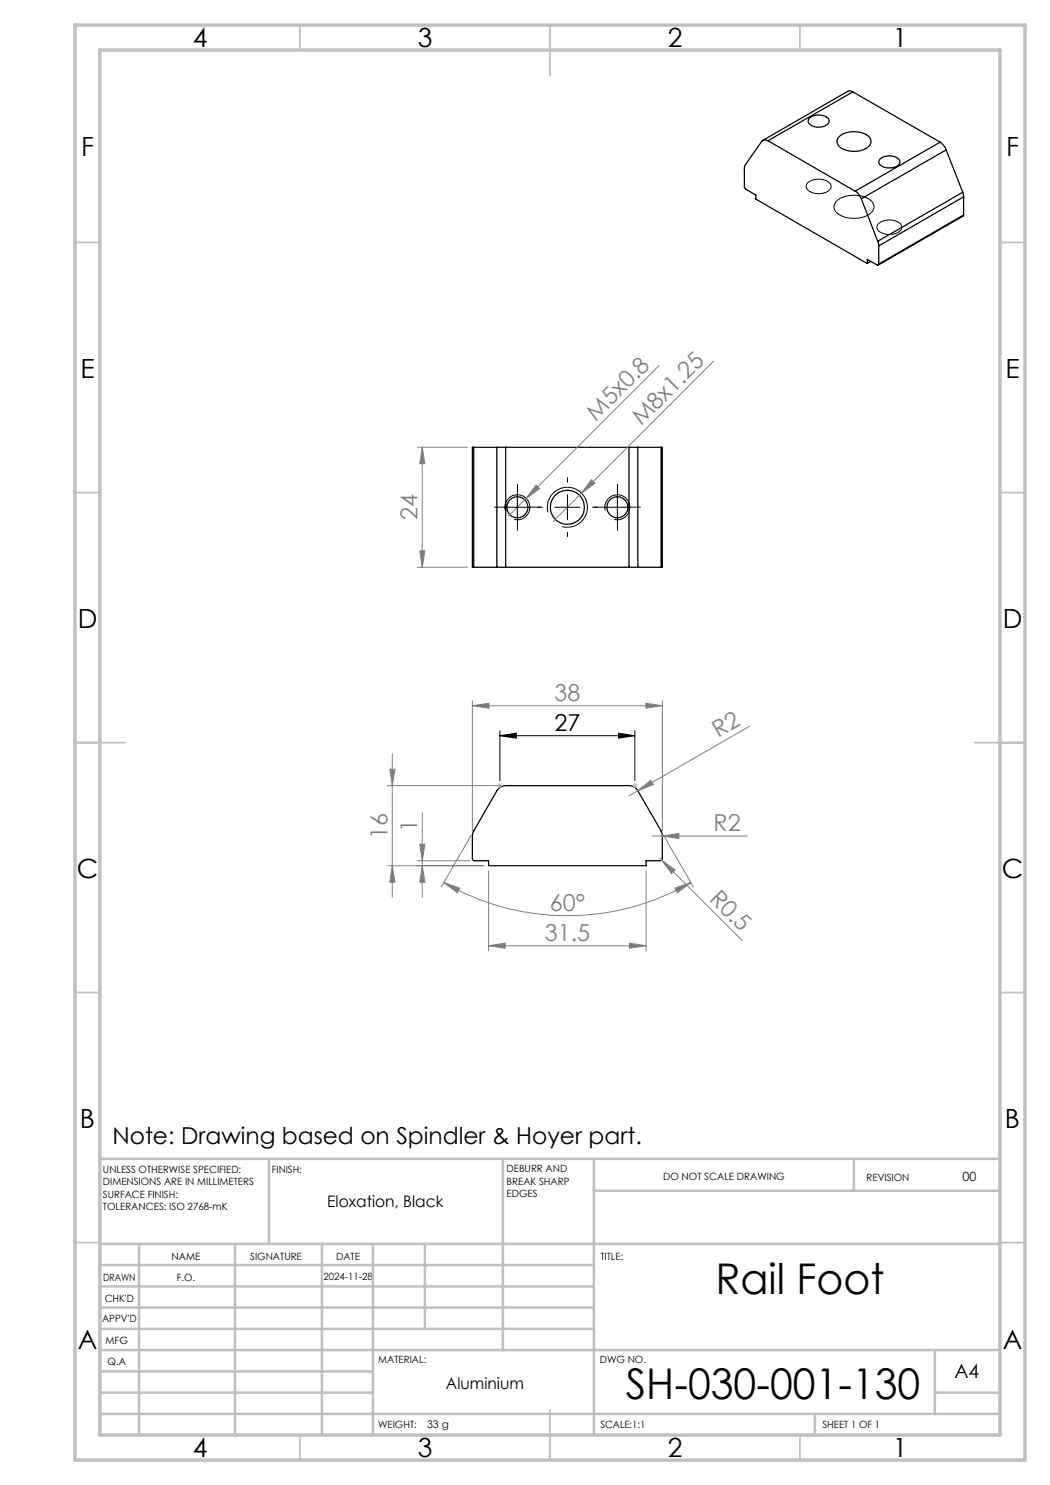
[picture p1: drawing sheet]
<svg xmlns="http://www.w3.org/2000/svg" width="210mm" height="297mm" viewBox="0 0 210 297" stroke-linecap="round" stroke-linejoin="round" font-family="sans-serif">
<g fill="none" stroke="#000" stroke-width=".25">
<path d="M170.6 18.4l-.6-.2-.5 .1-16.9 9.8M170.6 18.4l-17 9.7M170.6 18.4l17.4 10M153.6 28.1a.92 .92 0 0 0-1.2 .2l-3.4 4.8-.1 4.3 .2 .4 2.1 1.2v.8l22.3 12.9M153.6 28.1l17.4 10.1M162 23.5a2.91 2.91 0 0 1 3.7 .4 1.09 1.09 0 0 1-1 1.4 2.58 2.58 0 0 1-3.1-.9l.1-.4zM168 27.2a4.9 4.9 0 0 1 6 .3 1.63 1.63 0 0 1-1.3 2.4 4.8 4.8 0 0 1-5.1-.8 1.4 1.4 0 0 1 .4-1.9zM171 38.2a2.84 2.84 0 0 1 1.3 1.6M172.3 39.8l3.2 8.5M176 31.8a2.92 2.92 0 0 1 3.9 .2 1.11 1.11 0 0 1-1.1 1.5h-.2a2.37 2.37 0 0 1-2.8-.9zM188 28.4a2.91 2.91 0 0 1 1.2 1.6M188 28.4l-17 9.8"/>
<path d="M189.2 30l-16.9 9.8M189.2 30l3.3 8.4M192.5 38.4l.2 1M192.5 38.4l-17 9.9M192.7 39.4l-16.9 9.8M192.7 39.4v3.6M173.5 52.7v-.8l2 1.2 .3-.3M174.2 52.3l-.7 .4M175.5 48.3l.3 .9M175.8 49.2v3.6M192.7 43l-.1 .2-17 9.8M192.7 43l-16.9 9.8"/>
<path d="M94.8 89.5h-.3v23.9h.3M94.8 89.5h4.6M94.8 89.5v23.9M99.4 89.5h1.7M99.4 89.5v23.9M101.1 89.5v23.9M101.1 89.5h24.7M125.8 89.5h1.8M125.8 89.5v23.9M127.6 89.5h4.6M127.6 89.5v23.9M132.2 89.5h.3v23.9h-.3"/>
<path d="M132.2 89.5v23.9M94.8 113.4h4.6M99.4 113.4h1.7M101.1 113.4h24.7M125.8 113.4h1.8M127.6 113.4h4.6M99.7 157.7l.9-.5 .5-.1h24.7a2.07 2.07 0 0 1 1.8 1l4.7 8.3 .2 .5v4.7a.49 .49 0 0 1-.5 .6h-2.8v.9h-31.5v-.9h-2.7a.49 .49 0 0 1-.5-.6v-4.7l.1-.5z"/>
<circle cx="103.5" cy="101.5" r="2.09"/>
<circle cx="113.5" cy="101.5" r="3.4"/>
<circle cx="123.5" cy="101.5" r="2.09"/>
</g>
<g fill="none" stroke="#000" stroke-width=".2">
<path d="M161.5 36.6a3.4 3.4 0 0 1 4.7 .3 1.46 1.46 0 0 1-1.6 1.7 2.79 2.79 0 0 1-3.4-1.2zM167.3 40.2a5.7 5.7 0 0 1 7.1 .2 1.77 1.77 0 0 1-1 2.7 5.6 5.6 0 0 1-6.4-.9 1.48 1.48 0 0 1 .3-2zM175.5 44.9a3.4 3.4 0 0 1 4.7 .1 1.21 1.21 0 0 1-1 1.7 3.3 3.3 0 0 1-3.8-.9v-.4zM103.5 99v5M113.5 99v5M123.5 99v5M101 101.5h5M101.1 102.1a2.49 2.49 0 0 1 2.2-3.1 2.49 2.49 0 0 1 2.7 2.7 2.49 2.49 0 0 1-3.2 2.2M109.6 102.5a4 4 0 0 1 3.6-5 4 4 0 0 1 4.3 4.3 4 4 0 0 1-5.1 3.5M111 101.5h5M121 101.5h5M121.1 102.1a2.49 2.49 0 0 1 2.2-3.1 2.49 2.49 0 0 1 2.7 2.7 2.49 2.49 0 0 1-3.2 2.2"/>
<path d="M100 147.1l3.3-.5v1zM100 146.2v9.9M100 147.1h27M123.7 146.6l3.3 .5-3.3 .5zM127 146.2v9.9"/>
</g>
<path d="M99.5 157.1h1M99.6 156.8l.7 .7M100 156.6v1.1M100.3 156.8l-.7 .7M126.5 157.1h1M126.6 156.8l.7 .7M127 156.6v1.1M127.3 156.8l-.7 .7" fill="none" stroke="#c0c0c0" stroke-width=".2"/>
<g fill="none" stroke="#808080" stroke-width=".2">
<path d="M131.8 73.1l-30.1 30.1M142.7 72.2l-26.4 26.4M83.5 89.5h10M84.5 89.5l.5 3.2h-1zM84.5 89.5v23.9M107.2 97l.7 .7-2.7 2zM116.3 98.6l-5.7 5.7M118.3 96l.7 .7-2.7 1.9zM83.5 113.4h10M84 110.2h1l-.5 3.2zM77.5 157.1h22.6M78 153.8h1l-.5 3.3z"/>
<path d="M78.5 150.8v28.7M94.5 141.1l3.3-.5v1zM94.5 140.2v26M94.5 141.1h38M127.6 158.1l2.5-2 .6 .8zM127.6 158.1l-1.8 1M129.2 140.6l3.3 .5-3.3 .5zM132.5 140.2v26M149.9 145.2l-22.3 12.9M77.5 173.1h19.2M78.5 173.1l.5 3.4h-1zM83.5 172.2h10.5"/>
<path d="M84 168.8h1l-.5 3.4zM84.5 173.1l.5 3.4h-1zM84.5 162.6v16.9M88.8 176.5l3.1 1.1-.5 .9zM88.8 176.5a49.5 49.5 0 0 0 49.3 0M94.2 167.1l-5.9 10.3M97.7 174.1v16M129.2 174.1v16M130.5 167.2h18.9M132 171.6l.3 .4M132.3 172l2.7 2-.7 .7zM132.3 172l16.1 16.1"/>
<path d="M132.5 167.2l3.3-.5v1zM132.7 167.1l6 10.3M135 177.6l3.1-1.1-2.6 2zM97.7 189.2l3.3-.6v1zM97.7 189.2h31.5M125.9 188.6l3.3 .6-3.3 .4z"/>
</g>
<g fill="none" stroke="#c0c0c0" stroke-width=".35">
<path d="M60 5v5M110 5v10M160 5v5M15 48.5h5M200 48.5h5M15 98.5h5M200 98.5h5M15 148.5h10M195 148.5h10M15 198.5h5M200 198.5h5M15 248.5h5"/>
<path d="M200 248.5h5M60 287v5M110 282v10M160 287v5"/>
</g>
<g fill="none" stroke="#c0c0c0" stroke-width=".5">
<path d="M53.8 231.8v17M100.6 231.8v38.2M118.8 231.8v55.2M118.8 238.2h81.2M170.8 231.8v6.4M200 231.8h-180v55.2M20 248.8h180M20 257.3h98.8M20 253h98.8M27.8 248.8v38.2M47 248.8v38.2M64.4 248.8v38.2"/>
<path d="M74.6 248.8v38.2M85 248.8v17M20 265.8h98.8M20 261.5h98.8M20 278.5h54.6M20 274.3h54.6M20 270h180M187 278.5h13M187 270v12.8M20 282.8h180M163 282.8v4.2"/>
</g>
<path d="M15 5h190v287h-190zM20 10h180v277h-180z" fill="none" stroke="#c0c0c0" stroke-width=".7"/>
<path d="M103.5 98.9v-2.1M113.5 96.4v-.9M123.5 98.9v-2.1M101 101.4h-2.1M103.5 103.9v2.1M106 101.4h2.1M108.5 101.4h-.9M113.5 106.4v.9M118.5 101.4h.9M121 101.4h-2.1M123.5 103.9v2.1M126 101.4h2.1" fill="none" stroke="#000" stroke-width=".2" stroke-dasharray="15.2 1.3 1.3 1.3"/>
<path d="M100 147.1l3.3-.5v1zM123.7 146.6l3.3 .5-3.3 .5z" fill="#000"/>
<g fill="#808080">
<path d="M127.6 158.1l2.5-2 .6 .8z"/>
<path d="M107.2 97l.7 .7-2.7 2z"/>
<path d="M118.3 96l.7 .7-2.7 1.9z"/>
<path d="M132.3 172l2.7 2-.7 .7z"/>
<path d="M132.5 167.2l3.3-.5v1z"/>
<path d="M94.5 141.1l3.3-.5v1zM129.2 140.6l3.3 .5-3.3 .5zM97.7 189.2l3.3-.6v1zM125.9 188.6l3.3 .6-3.3 .4z"/>
<path d="M78.5 173.1l.5 3.4h-1zM78 153.8h1l-.5 3.3zM84.5 173.1l.5 3.4h-1zM84 168.8h1l-.5 3.4zM84 110.2h1l-.5 3.2zM84.5 89.5l.5 3.2h-1z"/>
<path d="M88.8 176.5l3.1 1.1-.5 .9zM135 177.6l3.1-1.1-2.6 2z"/>
</g>
<g font-size="8.5">
<text x="143.1" y="258.8">Rail Foot</text>
<text x="125.2" y="279.7">SH-030-001-130</text>
</g>
<g font-size="5.3">
<text x="38.5" y="9.5">4</text>
<text x="83.5" y="9.5">3</text>
<text x="133.6" y="9.5">2</text>
<text x="178.6" y="9.5">1</text>
<text x="16.2" y="31.3">F</text>
<text x="201.2" y="31.3">F</text>
<text x="16.1" y="75.5">E</text>
<text x="201.1" y="75.5">E</text>
<text x="15.5" y="125.5">D</text>
<text x="200.5" y="125.5">D</text>
<text x="15.4" y="175.5">C</text>
<text x="200.4" y="175.5">C</text>
<text x="16" y="225.5">B</text>
<text x="201" y="225.5">B</text>
<text x="15.5" y="269.8">A</text>
<text x="200.5" y="269.8">A</text>
<text x="38.5" y="291.5">4</text>
<text x="83.5" y="291.5">3</text>
<text x="133.6" y="291.5">2</text>
<text x="178.6" y="291.5">1</text>
</g>
<g font-size="4.7" fill="#808080">
<text x="119.2" y="84.3" transform="rotate(-45 119.2 84.3)">M5x0.8</text>
<text x="128.3" y="85.2" transform="rotate(-45 128.3 85.2)">M8x1.25</text>
<text x="83.5" y="104" transform="rotate(-90 83.5 104)">24</text>
<text x="110.9" y="140.1">38</text>
<text x="143.6" y="147.7" transform="rotate(-30 143.6 147.7)">R2</text>
<text x="77.5" y="167.7" transform="rotate(-90 77.5 167.7)">16</text>
<text x="83.5" y="166.4" transform="rotate(-90 83.5 166.4)">1</text>
<text x="142.7" y="166.2">R2</text>
<text x="141.7" y="179.9" transform="rotate(45 141.7 179.9)">R0.5</text>
<text x="110" y="182.1">60°</text>
<text x="109" y="188.1">31.5</text>
</g>
<g font-size="4.7">
<text x="110.9" y="146.1">27</text>
<text x="22.5" y="228.8">Note: Drawing based on Spindler &amp; Hoyer part.</text>
</g>
<text font-size="3.9" x="190.9" y="275.5">A4</text>
<g font-size="3.2">
<text x="65.5" y="241.4">Eloxation, Black</text>
<text x="89.2" y="277.9">Aluminium</text>
</g>
<text font-size="2.5" x="192.5" y="236.1">00</text>
<text font-size="2.1" x="85.4" y="285.6">33 g</text>
<g font-size="2">
<text x="20.6" y="234.6">UNLESS OTHERWISE SPECIFIED:</text>
<text x="20.6" y="237.1">DIMENSIONS ARE IN MILLIMETERS</text>
<text x="20.6" y="239.6">SURFACE FINISH:</text>
<text x="54.4" y="234.6">FINISH:</text>
<text x="101.3" y="234.5">DEBURR AND</text>
<text x="101.3" y="237">BREAK SHARP</text>
<text x="101.3" y="239.5">EDGES</text>
<text x="132.6" y="236">DO NOT SCALE DRAWING</text>
<text x="173.3" y="236.2">REVISION</text>
<text x="20.6" y="242.1">TOLERANCES: ISO 2768-mK</text>
<text x="34.3" y="252">NAME</text>
<text x="50" y="251.9">SIGNATURE</text>
<text x="67.2" y="251.9">DATE</text>
<text x="120.1" y="251.9">TITLE:</text>
<text x="20.6" y="256.1">DRAWN</text>
<text x="35.3" y="256.1">F.O.</text>
<text x="64.7" y="255.9">2024-11-28</text>
<text x="20.9" y="260.3">CHK'D</text>
<text x="20.4" y="264.4">APPV'D</text>
<text x="21.1" y="268.8">MFG</text>
<text x="21.5" y="273">Q.A</text>
<text x="75.6" y="272.5">MATERIAL:</text>
<text x="120" y="272.5">DWG NO.</text>
<text x="75.6" y="285.5">WEIGHT:</text>
<text x="120.1" y="285.6">SCALE:1:1</text>
<text x="164.5" y="285.6">SHEET 1 OF 1</text>
</g>
</svg>
